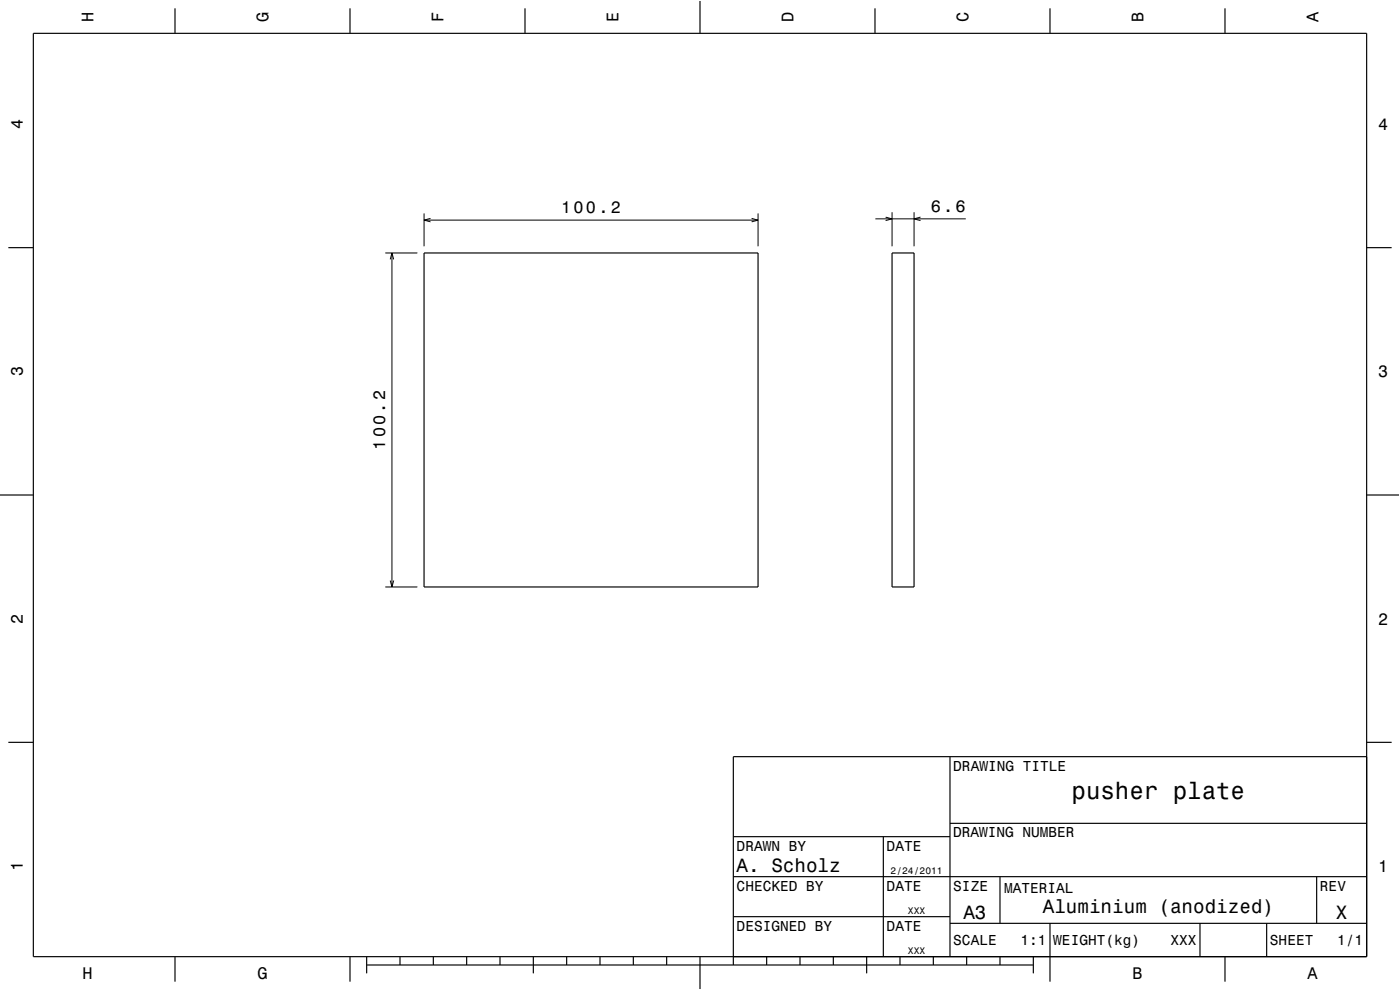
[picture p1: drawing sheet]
<svg xmlns="http://www.w3.org/2000/svg" width="420mm" height="297mm" viewBox="0 0 420 297" stroke-linecap="round" stroke-linejoin="round" font-family="sans-serif">
<g fill="none" stroke="#000" stroke-width=".3">
<path d="M115.6 75.9h9.6M117.1 77.8l.5-1.9 .5 1.9M117.6 75.9v100.2M127.2 64v9.9M127.2 66h100.2M129.1 65.5l-1.9 .5 1.9 .6M225.5 65.5l1.9 .5-1.9 .6M227.4 64v9.9M262.6 65.7h27.1M265.7 65.1l1.9 .6-1.9 .5M267.6 63.7v10.2M274.2 63.7v10.2"/>
<path d="M276.1 65.1l-1.9 .6 1.9 .5M115.6 176.1h9.6M117.1 174.2l.5 1.9 .5-1.9"/>
</g>
<g fill="none" stroke="#000" stroke-width=".35">
<path d="M10 10h400v277h-400zM52.5 2.5v7.5M105 2.5v7.5M157.5 2.5v7.5M210 0v10M262.5 2.5v7.5M315 2.5v7.5M367.5 2.5v7.5M2.5 74.3h7.5M127.2 75.9h100.2v100.2h-100.2zM267.6 75.9h6.6v100.2h-6.6zM410 74.3h7.5"/>
<path d="M0 148.5h10M410 148.5h10M2.5 222.7h7.5M285 227v60M410 222.7h7.5M410 227h-190v62.5M220 251h65M265 251v36M285 247h125M220 275h65M220 263h190M285 277h125"/>
<path d="M300 263v14M315 277v17.5M360 277v10M380 277v10M395 263v14M52.5 287v7.5M105 287v7.5M110 289.5h200M110 287v5M120 287v2.5M130 287v2.5M140 287v2.5"/>
<path d="M150 287v2.5M160 287v5M170 287v2.5M180 287v2.5M190 287v2.5M200 287v2.5M210 287v10M230 287v2.5M240 287v2.5M250 287v2.5M260 287v5M270 287v2.5"/>
<path d="M280 287v2.5M290 287v2.5M300 287v2.5M310 287v5M367.5 287v7.5"/>
</g>
<path d="M0 0h420v297h-420" fill="none" stroke="#fff" stroke-width=".3"/>
<text font-size="7.2" x="321.5" y="239.6">pusher plate</text>
<g font-size="5.8">
<text x="221" y="261.6">A. Scholz</text>
<text x="289" y="275.6">A3</text>
<text x="312.8" y="274">Aluminium (anodized)</text>
<text x="400.8" y="275.6">X</text>
</g>
<g font-size="5">
<text x="28.1" y="6.5" transform="rotate(-90 28.1 6.5)">H</text>
<text x="80.6" y="6.5" transform="rotate(-90 80.6 6.5)">G</text>
<text x="133.1" y="6.5" transform="rotate(-90 133.1 6.5)">F</text>
<text x="185.6" y="6.5" transform="rotate(-90 185.6 6.5)">E</text>
<text x="238.1" y="6.5" transform="rotate(-90 238.1 6.5)">D</text>
<text x="290.6" y="6.5" transform="rotate(-90 290.6 6.5)">C</text>
<text x="343.1" y="6.5" transform="rotate(-90 343.1 6.5)">B</text>
<text x="395.6" y="6.5" transform="rotate(-90 395.6 6.5)">A</text>
<text x="6.8" y="38.7" transform="rotate(-90 6.8 38.7)">4</text>
<text x="413.5" y="39">4</text>
<text x="168.3" y="64">100.2</text>
<text x="279.2" y="63.7">6.6</text>
<text x="6.8" y="112.9" transform="rotate(-90 6.8 112.9)">3</text>
<text x="413.5" y="113.2">3</text>
<text x="115.6" y="135" transform="rotate(-90 115.6 135)">100.2</text>
<text x="6.8" y="187.1" transform="rotate(-90 6.8 187.1)">2</text>
<text x="413.5" y="187.4">2</text>
<text x="6.8" y="261.3" transform="rotate(-90 6.8 261.3)">1</text>
<text x="413.5" y="261.6">1</text>
<text x="24.7" y="293.8">H</text>
<text x="77.2" y="293.8">G</text>
<text x="339.7" y="293.8">B</text>
<text x="392.2" y="293.8">A</text>
</g>
<g font-size="4.3">
<text x="286" y="231.2">DRAWING TITLE</text>
<text x="285.9" y="251.2">DRAWING NUMBER</text>
<text x="221" y="255.2">DRAWN BY</text>
<text x="266" y="255.2">DATE</text>
<text x="221" y="267.2">CHECKED BY</text>
<text x="266" y="267.2">DATE</text>
<text x="286" y="267.2">SIZE</text>
<text x="301.2" y="268">MATERIAL</text>
<text x="396" y="267.2">REV</text>
<text x="221" y="279.2">DESIGNED BY</text>
<text x="266" y="279.2">DATE</text>
<text x="286" y="283.6">SCALE</text>
<text x="306.2" y="283.6">1:1</text>
<text x="316" y="283.6">WEIGHT(kg)</text>
<text x="351.2" y="283.6">XXX</text>
<text x="381" y="283.6">SHEET</text>
<text x="401.2" y="283.6">1/1</text>
</g>
<g font-size="2.9">
<text x="267.2" y="262.3">2/24/2011</text>
<text x="272.4" y="274.3">XXX</text>
<text x="272.4" y="286.3">XXX</text>
</g>
</svg>
